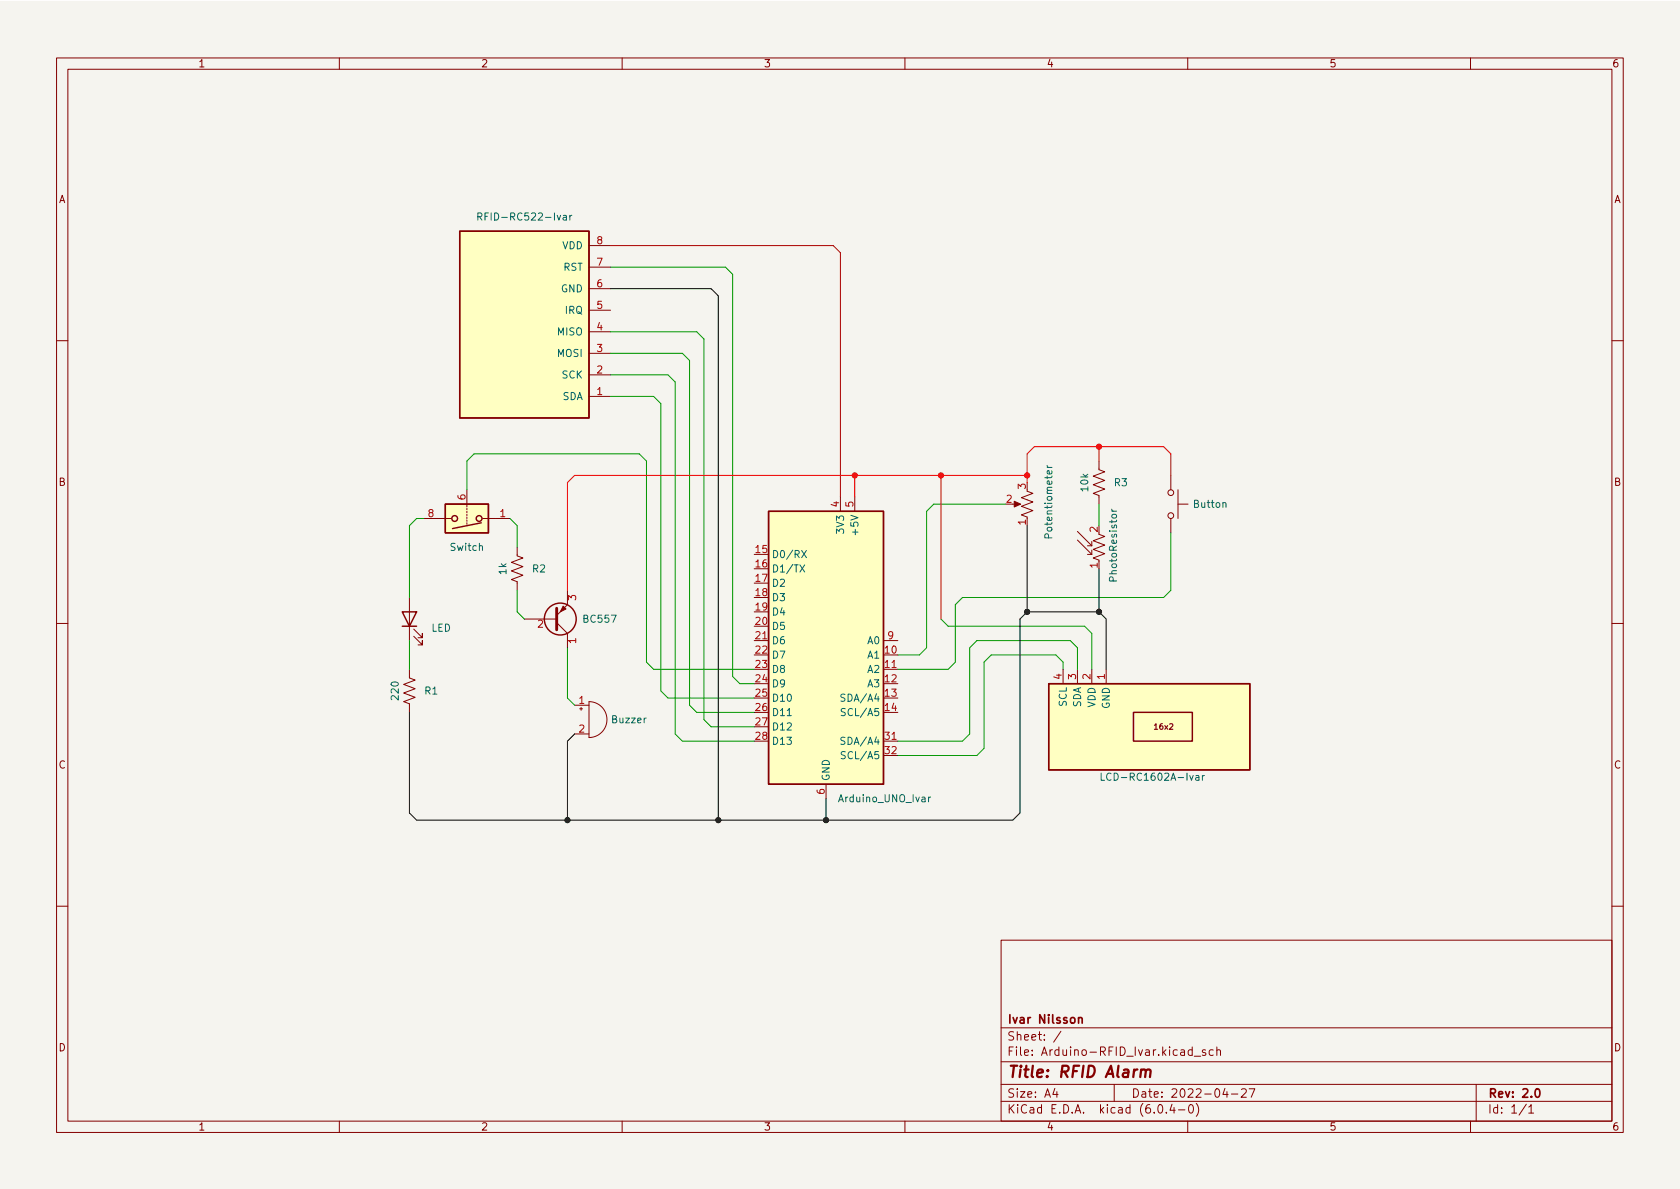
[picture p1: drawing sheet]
<svg xmlns="http://www.w3.org/2000/svg" width="297mm" height="210mm" viewBox="0 0 297 210" stroke-linecap="round" stroke-linejoin="round" font-family="sans-serif">
<path d="M0 .2h297v210.1h-297z" fill="#f5f4ef" stroke="#f5f4ef" stroke-width=".18"/>
<g fill="none" stroke="#840000" stroke-width=".18">
<path d="M10 10.2h277v190.1h-277zM12 12.2h273v186.1h-273zM60 10.2v2M110 10.2v2M160 10.2v2M210 10.2v2M260 10.2v2M104.1 58.7h3.8M104.1 54.9h3.8M104.1 51h3.8M104.1 47.2h3.8M104.1 43.4h3.8"/>
<path d="M10 60.2h2M104.1 70.1h3.8M104.1 66.3h3.8M104.1 62.5h3.8M285 60.2h2M74.9 91.7h4.9M82.5 86.6v3.1M82.5 89.9v.3M82.5 90.4v.3M82.5 90.9v.3M82.5 91.4v.3M82.5 91.9v.3"/>
<path d="M82.5 92.5v.2M85.3 91.7h4.9M91.4 96.8v1.5l1.1 .4-2.1 .7 2.1 .8-2.1 .8 2.1 .7-2.1 .8 1 .4v1.5M148.6 87.9v2.5M151.1 87.9v2.5M179.1 89.1h1M181.6 86.9l1 .3-2 .8 2 .8-2 .7 2 .8-2 .8 1 .3v.3M190.5 95.5l2.5 2.5M190.5 94l2.5 2.5M192.3 98h.7M192.3 96.5h.7M193 95.8v.7"/>
<path d="M193 97.3v.7M194.3 94.5l1 .4-2 .7 2 .8-2 .7 2 .8-2 .8 1 .4v.2M194.3 81.5v1.6l1 .3-2 .8 2 .8-2 .7 2 .8-2 .7 1 .4v1.5M207 84.1v2.5M207 91.7v2.5M208.3 89.1h1.8M208.3 86.6v5.1M10 110.2h2M72.4 118.4v1.5l1 .4-2 .7 2 .8-2 .7 2 .8-2 .8 1 .4v1.5M72.4 105.7v7.6M73.2 112.5l1.5 1.5v-.7v.7h-.8M73.2 111.2l1.5 1.6v-.8v.8h-.8"/>
<path d="M92.7 109.5h5.7M98.4 110.1l1.9 1.9v2.5M100.3 104.4v2.5l-1.9 1.9M133.3 113.3h2.6M156.2 118.4h2.5M156.2 113.3h2.5M188 118.4v2.5M190.5 118.4v2.5M193 118.4v2.5M195.6 118.4v2.5M285 110.2h2M101.6 124.7h2.5"/>
<path d="M101.6 129.8h2.5M102.5 125.3h.5M102.7 125.1v.5M104.1 124.1a3.2 3.2 0 0 1 3.2 3.1 3.2 3.2 0 0 1-3.2 3.2zM146 138.7v2.5M156.2 131.1h2.5M10 160.2h2M177 166.3h108v32h-108zM285 160.2h2M60 198.3v2M110 198.3v2M160 198.3v2"/>
<path d="M177 194.8h108M177 191.8h108M177 187.8h108M177 181.8h108M186.5 192.5l-.4 1h1M186.9 193v1M187.6 182.4l-1.3 1.9M197 191.8v3M204.9 195.4l.2-.1a.81 .81 0 0 1 .6 .7 .81 .81 0 0 1-.3 .8h-.2a.81 .81 0 0 1-.6-.6 .81 .81 0 0 1 .3-.8zM206.2 196.7v.1M207.2 195.3l-.3 1h.9M207.6 195.8v1"/>
<path d="M208.4 196.3h1.1M210 198.3v2M210.4 195.4l.1-.1a.81 .81 0 0 1 .6 .7 .81 .81 0 0 1-.3 .8h-.2a.81 .81 0 0 1-.5-.6 .81 .81 0 0 1 .3-.8zM210.8 185.7l-.4-.1-.3 .3v.4l.1 .3h.6M210.8 185.1v1.5M211.1 186.8h1.2M211.5 195.1a1.72 1.72 0 0 1 0 2.3M213.1 185.7l-.3-.1-.2 .2v.3l.5 .1v.4h-.5M214.5 185.7l-.4-.1-.3 .3v.4l.1 .3h.6M215.1 185.8l.3-.2 .3 .1 .1 .9M215.1 185.1v1.5M216.6 192.5l-.4 1h.9"/>
<path d="M216.9 193v1M217.7 193.5h1.2M219.5 192.7l.6-.2 .2 .2 .1 .3-1 1h1M220.9 192.5h1l-.7 1.5M260 198.3v2M261 191.8v6.5M269.9 195.3l-1.3 1.9M270.3 195.8l.4-.5v1.5M270.3 196.8h.9"/>
<circle cx="207" cy="91.2" r=".51"/>
<circle cx="207" cy="87.1" r=".51"/>
</g>
<path d="M190.7 179.9v1M190.7 180.1l.2-.2 .4 .1v.9M271.6 192.6l.2-.1a.82 .82 0 0 1 .6 .7 .82 .82 0 0 1-.3 .8h-.2a.81 .81 0 0 1-.6-.6 .81 .81 0 0 1 .3-.8z" fill="none" stroke="#840000" stroke-width=".3"/>
<path d="M201.8 189.3a.49 .49 0 0 1 .8 .1l-.1 1.1M201.8 189.1l-.2 1.4M202.6 189.4a.5 .5 0 0 1 .8-.2l-.1 1.3" fill="none" stroke="#840000" stroke-width=".4"/>
<g fill="#ffffc2" stroke="#ffffc2" stroke-width=".18">
<path d="M200.4 126h10.4v5.1h-10.4z"/>
<path d="M185.4 120.9h35.6v15.2h-35.6z"/>
<path d="M81.3 40.9h22.8v33h-22.8z"/>
<path d="M135.9 90.4h20.3v48.3h-20.3z"/>
<path d="M78.7 89.1h7.7v5.1h-7.7z"/>
</g>
<g fill="none" stroke="#840000" stroke-width=".25">
<path d="M81.3 40.9h22.8v33h-22.8zM78.7 89.1h7.7v5.1h-7.7zM85.1 92.5l-5.1 1M135.9 90.4h20.3v48.3h-20.3zM71.1 108.2h2.6l-1.3 2.5zM71.1 110.7h2.6M185.4 120.9h35.6v15.2h-35.6zM200.4 126h10.4v5.1h-10.4z"/>
<circle cx="80.4" cy="91.7" r=".51"/>
<circle cx="84.7" cy="91.7" r=".51"/>
<circle cx="99.1" cy="109.5" r="2.82"/>
</g>
<g fill="none" stroke="#006464" stroke-width=".18">
<path d="M84.5 38.3h.6l.1-.2v-.3l-.7-.1v1.2M84.8 38.3l.4 .6M99.6 38.1h.5v.8M100.1 38.4h-.4l-.2 .2 .2 .3h.4M100.8 38.1v.8M101.1 38.1l-.3 .2M141.4 99.9l.9 1.3M141.7 97.3l.9 1.3M142.3 99.9l-.9 1.3M142.6 97.3l-.9 1.3M185.1 82.3l.3 .4M185.1 82.7h.9"/>
<path d="M196.6 90l.2 .4M196.6 90.4h.8M216.2 89l.2-.1h.3l.1 .8M139.2 126.6h.7M149.4 122.8l-.5-.1-.2 .2v.3l.6 .3 .1 .3-.2 .2h-.5M149.4 130.4h-.5l-.2 .1v.3l.6 .3 .1 .3-.2 .2h-.5M149.5 125.3h-.5l-.2 .1v.4l.5 .2 .2 .3-.3 .3-.5-.1M149.5 133l-.5-.1-.2 .1v.4l.5 .2 .2 .3-.3 .3-.5-.1M194.7 136.7v1.3h.6M211.4 137.2h.5l.1 .8M212 137.4l-.4 .1-.2 .2 .2 .3 .4-.1M212.6 137.1v.9"/>
<path d="M213 137.1l-.4 .3M164.2 140.9v.9M164.5 140.9l-.3 .3"/>
</g>
<path d="M98.4 107.6v3.8" fill="none" stroke="#840000" stroke-width=".51"/>
<g fill="#840000" stroke="#840000" stroke-width=".18">
<path d="M99.6 107.2l.5 .5-1 .5z"/>
<path d="M179.3 88.6l1.2 .5-1.2 .6z"/>
</g>
<g fill="none" stroke="#009600" stroke-width=".18">
<path d="M107.9 58.7h15.3l1.3 1.2v67.3l1.2 1.3h7.6M107.9 47.2h20.4l1.2 1.3v71.1l1.3 1.3h2.5M107.9 66.3h10.2l1.3 1.3v62.2l1.2 1.3h12.7M107.9 70.1h7.7l1.2 1.3v50.8l1.3 1.2h15.2M107.9 62.5h12.7l1.3 1.2v61l1.3 1.3h10.1M74.9 91.7h-1.2l-1.3 1.3v12.7M82.5 86.6v-5.1l1.3-1.2h29.2l1.3 1.2v35.6l1.3 1.3h17.7M90.2 91.7l1.2 1.3v3.8M177.8 89.1h-12.7l-1.3 1.3v24.1l-1.2 1.3h-3.9M194.3 89.1v3.9M207 94.2v10.2l-1.3 1.3h-35.5l-1.3 1.2v10.2l-1.3 1.3h-8.9M72.4 113.3v5.1"/>
<path d="M91.4 104.4v3.8l1.3 1.3M100.3 114.5v8.9l1.3 1.3M166.4 109.5l1.2 1.2h24.2l1.2 1.3v6.4M188 118.4v-1.3l-1.3-1.3h-11.4l-1.3 1.3v15.2l-1.3 1.3h-14M190.5 118.4v-3.9l-1.3-1.2h-16.5l-1.3 1.2v15.3l-1.2 1.3h-11.5"/>
</g>
<path d="M194.3 79v2.5M101.6 84.1l-1.3 1.2v19.1M166.4 84.1v25.4M181.6 84.1h-30.5v3.8M207 84.1v-3.8l-1.3-1.3h-22.8l-1.3 1.3v5" fill="none" stroke="#f00" stroke-width=".18"/>
<path d="M107.9 51h17.8l1.3 1.3v92.7M181.6 93v15.2M181.6 108.2h12.7M181.6 108.2l-1.3 1.3v34.3l-1.2 1.2h-105.4l-1.3-1.2v-17.8M194.3 100.6v7.6M194.3 108.2l1.3 1.3v8.9M101.6 129.8l-1.3 1.3v13.9M146 141.2v3.8" fill="none" stroke="#000" stroke-width=".18"/>
<path d="M107.9 43.4h39.4l1.3 1.3v43.2" fill="none" stroke="#c20000" stroke-width=".18"/>
<path d="M101.6 84.1h49.5" fill="none" stroke="#ff0002" stroke-width=".18"/>
<g fill="#f00" stroke="#f00" stroke-width=".18">
<circle cx="194.3" cy="79" r=".46"/>
<circle cx="181.6" cy="84.1" r=".46"/>
<circle cx="166.4" cy="84.1" r=".46"/>
<circle cx="151.1" cy="84.1" r=".46"/>
</g>
<g fill="#000" stroke="#000" stroke-width=".18">
<circle cx="181.6" cy="108.2" r=".46"/>
<circle cx="194.3" cy="108.2" r=".46"/>
<circle cx="100.3" cy="145" r=".46"/>
<circle cx="127" cy="145" r=".46"/>
<circle cx="146" cy="145" r=".46"/>
</g>
<text font-size="2.8" fill="#840000" x="178" y="190.6">Title: RFID Alarm</text>
<g font-size="2.1" fill="#840000">
<text x="178" y="184">Sheet: /</text>
<text x="178" y="181">Ivar Nilsson</text>
<text x="178" y="186.7">File: Arduino-RFID_Ivar.kicad_sch</text>
<text x="178" y="196.9">KiCad E.D.A. kicad (6.0.4-0)</text>
<text x="178" y="194.1">Size: A4</text>
<text x="200" y="194.1">Date: 2022-04-27</text>
<text x="263" y="194.1">Rev: 2.0</text>
<text x="263" y="196.9">Id: 1/1</text>
</g>
<g font-size="1.8" fill="#840000">
<text x="35" y="11.9">1</text>
<text x="85" y="11.9">2</text>
<text x="135" y="11.9">3</text>
<text x="185" y="11.9">4</text>
<text x="235" y="11.9">5</text>
<text x="285" y="11.9">6</text>
<text x="10.3" y="35.9">A</text>
<text x="285.3" y="35.9">A</text>
<text x="10.3" y="85.9">B</text>
<text x="285.3" y="85.9">B</text>
<text x="10.3" y="135.9">C</text>
<text x="285.3" y="135.9">C</text>
<text x="10.3" y="185.9">D</text>
<text x="285.3" y="185.9">D</text>
<text x="35" y="199.9">1</text>
<text x="85" y="199.9">2</text>
<text x="135" y="199.9">3</text>
<text x="185" y="199.9">4</text>
<text x="235" y="199.9">5</text>
<text x="285" y="199.9">6</text>
</g>
<g font-size="1.8" fill="#006464">
<text x="85.7" y="39">RFID-RC522-Ivar</text>
<text x="99.4" y="44.1">VDD</text>
<text x="99.6" y="47.9">RST</text>
<text x="99.2" y="51.7">GND</text>
<text x="98.6" y="59.3">MISO</text>
<text x="100" y="55.5">IRQ</text>
<text x="98.6" y="63.1">MOSI</text>
<text x="99.4" y="70.7">SDA</text>
<text x="99.4" y="66.9">SCK</text>
<text x="192.4" y="86.8" transform="rotate(-90 192.4 86.8)">10k</text>
<text x="197" y="86">R3</text>
<text x="211.1" y="89.8">Button</text>
<text x="149.2" y="94.1" transform="rotate(-90 149.2 94.1)">3V3</text>
<text x="151.8" y="94.1" transform="rotate(-90 151.8 94.1)">+5V</text>
<text x="186.1" y="94.7" transform="rotate(-90 186.1 94.7)">Potentiometer</text>
<text x="79.7" y="97.4">Switch</text>
<text x="89.5" y="101.6" transform="rotate(-90 89.5 101.6)">1k</text>
<text x="94.2" y="101.2">R2</text>
<text x="136.4" y="98.7">D0/RX</text>
<text x="136.4" y="101.2">D1/TX</text>
<text x="136.4" y="103.8">D2</text>
<text x="136.4" y="106.3">D3</text>
<text x="197.5" y="102.5" transform="rotate(-90 197.5 102.5)">PhotoResistor</text>
<text x="76.2" y="111.7">LED</text>
<text x="103.3" y="110.1">BC557</text>
<text x="136.4" y="108.8">D4</text>
<text x="136.4" y="111.4">D5</text>
<text x="136.4" y="113.9">D6</text>
<text x="153.4" y="113.9">A0</text>
<text x="136.4" y="116.5">D7</text>
<text x="136.4" y="119">D8</text>
<text x="153.4" y="116.5">A1</text>
<text x="153.4" y="119">A2</text>
<text x="70.5" y="123.6" transform="rotate(-90 70.5 123.6)">220</text>
<text x="75.1" y="122.8">R1</text>
<text x="136.4" y="121.5">D9</text>
<text x="136.4" y="124.1">D10</text>
<text x="149.2" y="124.1">SDA/A4</text>
<text x="153.4" y="121.5">A3</text>
<text x="188.6" y="124.9" transform="rotate(-90 188.6 124.9)">SCL</text>
<text x="191.1" y="125.1" transform="rotate(-90 191.1 125.1)">SDA</text>
<text x="193.7" y="125.1" transform="rotate(-90 193.7 125.1)">VDD</text>
<text x="196.2" y="125.3" transform="rotate(-90 196.2 125.3)">GND</text>
<text x="108.3" y="127.9">Buzzer</text>
<text x="136.4" y="126.6">D11</text>
<text x="136.4" y="129.2">D12</text>
<text x="136.4" y="131.7">D13</text>
<text x="149.2" y="131.7">SDA/A4</text>
<text x="149.4" y="126.6">SCL/A5</text>
<text x="149.4" y="134.2">SCL/A5</text>
<text x="146.7" y="138.2" transform="rotate(-90 146.7 138.2)">GND</text>
<text x="148.5" y="141.9">Arduino_UNO_Ivar</text>
<text x="195.9" y="138">LCD-RC1602A-Ivar</text>
</g>
<g font-size="1.8" fill="#a90000">
<text x="105.6" y="47">7</text>
<text x="105.6" y="43.2">8</text>
<text x="105.6" y="50.8">6</text>
<text x="105.6" y="58.4">4</text>
<text x="105.6" y="54.6">5</text>
<text x="105.6" y="62.2">3</text>
<text x="105.6" y="69.8">1</text>
<text x="105.6" y="66">2</text>
<text x="82.3" y="88.4" transform="rotate(-90 82.3 88.4)">6</text>
<text x="148.3" y="89.6" transform="rotate(-90 148.3 89.6)">4</text>
<text x="150.9" y="89.6" transform="rotate(-90 150.9 89.6)">5</text>
<text x="177.9" y="88.9">2</text>
<text x="181.4" y="86.5" transform="rotate(-90 181.4 86.5)">3</text>
<text x="75.7" y="91.4">8</text>
<text x="88.4" y="91.4">1</text>
<text x="181.4" y="92.8" transform="rotate(-90 181.4 92.8)">1</text>
<text x="194.1" y="94.1" transform="rotate(-90 194.1 94.1)">2</text>
<text x="133.6" y="97.8">15</text>
<text x="133.6" y="100.3">16</text>
<text x="194.1" y="100.4" transform="rotate(-90 194.1 100.4)">1</text>
<text x="101.9" y="106.2" transform="rotate(-90 101.9 106.2)">3</text>
<text x="133.6" y="102.9">17</text>
<text x="133.6" y="105.4">18</text>
<text x="133.6" y="107.9">19</text>
<text x="95.1" y="111">2</text>
<text x="101.9" y="113.8" transform="rotate(-90 101.9 113.8)">1</text>
<text x="133.6" y="110.5">20</text>
<text x="133.6" y="113">21</text>
<text x="157" y="113">9</text>
<text x="133.6" y="115.6">22</text>
<text x="133.6" y="118.1">23</text>
<text x="156.5" y="115.6">10</text>
<text x="156.5" y="118.1">11</text>
<text x="102.4" y="124.5">1</text>
<text x="133.6" y="120.6">24</text>
<text x="133.6" y="123.2">25</text>
<text x="133.6" y="125.7">26</text>
<text x="156.5" y="120.6">12</text>
<text x="156.5" y="123.2">13</text>
<text x="156.5" y="125.7">14</text>
<text x="187.7" y="120.1" transform="rotate(-90 187.7 120.1)">4</text>
<text x="190.2" y="120.1" transform="rotate(-90 190.2 120.1)">3</text>
<text x="192.8" y="120.1" transform="rotate(-90 192.8 120.1)">2</text>
<text x="195.3" y="120.1" transform="rotate(-90 195.3 120.1)">1</text>
<text x="102.4" y="129.5">2</text>
<text x="133.6" y="128.3">27</text>
<text x="133.6" y="130.8">28</text>
<text x="156.5" y="130.8">31</text>
<text x="156.5" y="133.3">32</text>
<text x="145.8" y="140.4" transform="rotate(-90 145.8 140.4)">6</text>
</g>
<text font-size="1.4" fill="#840000" x="204.2" y="129">16x2</text>
</svg>
